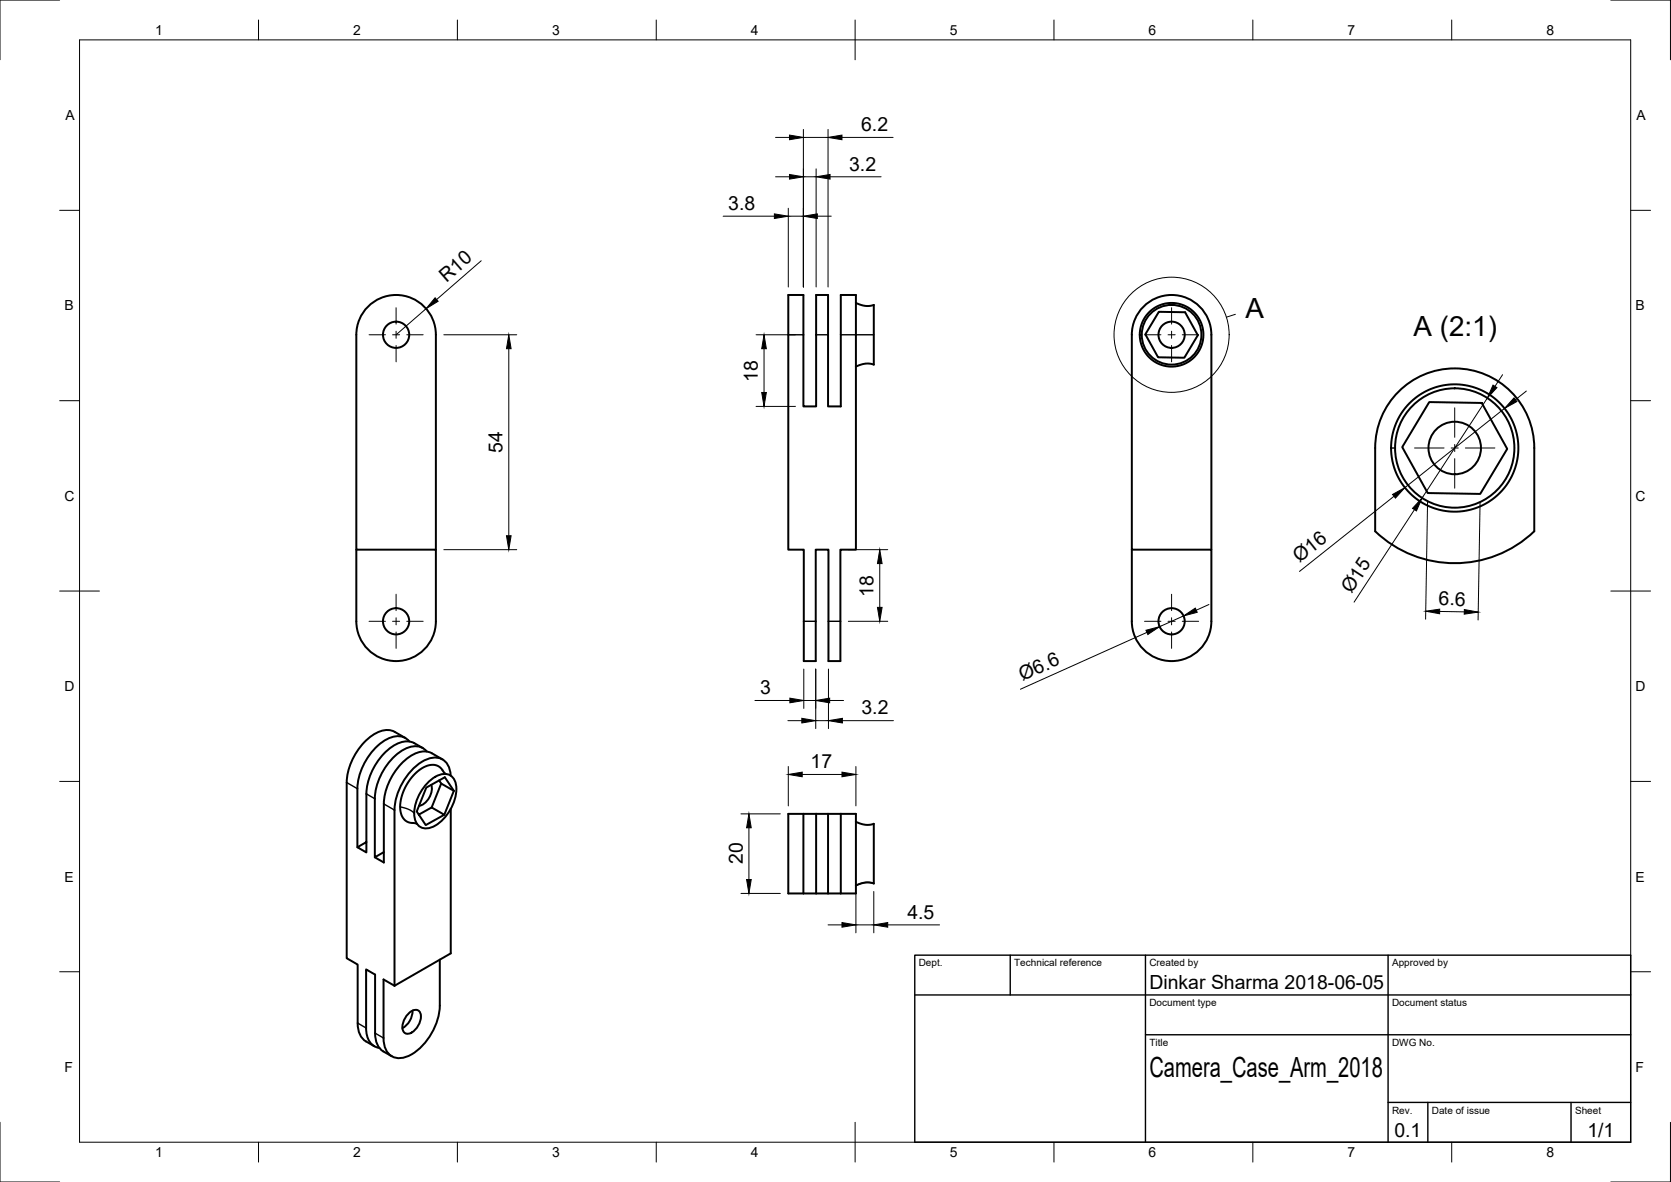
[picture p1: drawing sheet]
<svg xmlns="http://www.w3.org/2000/svg" width="420mm" height="297mm" viewBox="0 0 420 297" stroke-linecap="round" stroke-linejoin="round" font-family="sans-serif">
<!-- layer: Visible -->
<g fill="none" stroke="#000" stroke-width=".5">
<path d="M198.2 74.1h3.8v28h3.2v-28h3v28h3.2v-28h3.8v64h-3.9v28h-3v-28h-3.2v28h-3v-28h-3.9zM215.2 76.1l2.2 .8 1.9-.1a.3 .3 0 0 1 .5 0 .3 .3 0 0 1-.1 .4v13.9a.3 .3 0 0 1 .1 .4 .3 .3 0 0 1-.5 0l-1.9-.1-2.2 .7M291.4 78.4l6.6 .1 3.2 5.7-3.4 5.7-6.6-.1-3.2-5.8zM351.6 98.4a20 20 0 0 1 21.8-4.3 20 20 0 0 1 12.4 18.5v20.9a28.9 28.9 0 0 1-40 0v-20.9a19.9 19.9 0 0 1 5.8-14.2zM359.4 101l13.2 .3 6.4 11.5-6.8 11.3-13.2-.2-6.4-11.5zM89.6 138.1v18a10 10 0 0 0 10 10 10 10 0 0 0 10-10v-18h-20v-54a10 10 0 0 1 10-10 10 10 0 0 1 10 10v54M284.6 138.1v18a10 10 0 0 0 10 10 10 10 0 0 0 10-10v-18h-20v-54a10 10 0 0 1 10-10 10 10 0 0 1 10 10v54M101.9 185.5a7 7 0 0 0-4.7-2 11 11 0 0 0-7.6 5.6 14.8 14.8 0 0 0-2.4 7.6v44.1l2.7 1.6v14.7a5 5 0 0 0 2.1 4.6l2.1 1.2M102.9 186.3a4.5 4.5 0 0 0-6.1-.3 15.7 15.7 0 0 0-6.9 12.2v14.7M106.3 188a5.8 5.8 0 0 0-4.9-1.6 13.5 13.5 0 0 0-8.3 8.4l-.6 1.9-.3 1.9-.1 15.6-2.2-1.3 2.2-1.3M107.3 188.9a4.5 4.5 0 0 0-6.1-.4 15.7 15.7 0 0 0-7 12.2v14.7l2.3-1.3M107.9 196.3a4.9 4.9 0 0 1 5.3-1.5 4.2 4.2 0 0 1 1.5 4.4 11.5 11.5 0 0 1-6.1 8.7 2.98 2.98 0 0 1-4.4-2.6 11.3 11.3 0 0 1 3.7-9z"/>
<path d="M108.4 197.2a4.5 4.5 0 0 1-3 5.3M110.4 196.1l.5 .8M111.3 190.8a7 7 0 0 0-4.8-2 11 11 0 0 0-7.6 5.7 14.8 14.8 0 0 0-2.4 7.5v14.7l-2.3-1.3M112.1 194.5l-1.3-1.5-.7-.5-1.1-.3-1.3 .1-1.5 .7-1.5 1.1-1.3 1.4-1.1 1.6-.9 1.8-.6 2-.2 1.7 .2 1.7 .5 1.3 .8 .8 .8 .3 2 .4M113.3 194.9a4.1 4.1 0 0 0-5.2-4.3 14.2 14.2 0 0 0-8.4 9.6l-.5 3.4v44.1M114.1 198.7l-3.2-1.8-2.4 6M114.1 198.7l-2.2-3.4-4.7 2.6-2.4 6 2.2 3.4 4.7-2.5-3.2-1.9-3.2 1.8M114.1 198.7l-2.4 6.1M113.3 203.3v36.3l-14.1 8.1M198.2 204.5h17v20h-17zM202 204.5v20M205.2 204.5v20"/>
<path d="M208.2 204.5v20M211.4 204.5v20M215.2 206.5l2.2 .7h1.9a.3 .3 0 0 1 .5 0 .3 .3 0 0 1-.1 .4v13.9a.3 .3 0 0 1 .1 .4 .3 .3 0 0 1-.5 0l-1.9-.1-2.2 .7M102.5 254.9a2.15 2.15 0 0 1 2.8-.9 3.9 3.9 0 0 1-1.3 5.1 1.56 1.56 0 0 1-1.5 .7 1.56 1.56 0 0 1-1.3-1.1 4.7 4.7 0 0 1 1.3-3.8zM103.7 254a5 5 0 0 1-2.5 4.4M110.6 241.2v11.5a15.3 15.3 0 0 1-8.1 12.8 4 4 0 0 1-6-3.5l-.1-15.9 2.8 1.6M95.4 263.4a4.1 4.1 0 0 1-3.3-4.2v-15.6l2.2 1.3v14.7a5 5 0 0 0 2.1 4.6l2.1 1.2"/>
<circle cx="99.6" cy="84.1" r="3.3"/>
<circle cx="294.6" cy="84.1" r="8"/>
<circle cx="294.6" cy="84.1" r="7.5"/>
<circle cx="294.6" cy="84.1" r="3.3"/>
<circle cx="365.8" cy="112.6" r="16"/>
<circle cx="365.8" cy="112.6" r="15"/>
<circle cx="365.8" cy="112.6" r="6.6"/>
<circle cx="99.6" cy="156.1" r="3.3"/>
<circle cx="294.6" cy="156.1" r="3.3"/>
</g>
<!-- layer: Visible Narrow -->
<g fill="none" stroke="#000" stroke-width=".35">
<path d="M198.2 84.1h3.8M205.2 84.1h3M211.4 84.1h8.3M286.6 84.1h.5M349.8 112.6h1M202.1 156.1h3M208.3 156.1h3M87.2 196.7l2.7 1.5M92.1 199.5l2.1 1.2M96.5 202l2.7 1.6M100.6 202.8l2.2 .6 1.3 1M219.7 222l-2-.2-2.5 .7"/>
<path d="M89.9 257.1l2.2 1.2M94.3 259.6l2.1 1.3"/>
</g>
<!-- layer: Border -->
<g fill="none" stroke="#000" stroke-width=".25">
<path d="M15 0h-15v15M20 10h390v277h-390zM65 5v5M115 5v5M165 5v5M215 5v10M265 5v5M315 5v5M365 5v5M405 0h15v15M15 52.9h5M410 52.9h5"/>
<path d="M15 100.7h5M410 100.7h5M15 148.5h10M405 148.5h10M15 196.4h5M410 196.4h5M15 244.2h5M410 244.2h5M0 282v15h15M65 287v5M115 287v5M165 287v5"/>
<path d="M215 282v10M265 287v5M315 287v5M365 287v5M420 282v15h-15"/>
</g>
<!-- layer: TitleBlock -->
<path d="M230 240h180v47h-180zM230 250h180M254 240v10M288 240v47M349 240v47M288 260h122M349 277h61M359 277v10M395 277v10" fill="none" stroke="#000" stroke-width=".35"/>
<!-- layer: Center Lines -->
<g fill="none" stroke="#000" stroke-width=".25">
<path d="M99.6 77.3v4.2M294.6 77.3v4.2M92.8 84.1h4.1M98.7 84.1h1.8M99.6 83.2v1.8M99.6 86.8v4.1M102.3 84.1h4.1M287.8 84.1h4.1M293.7 84.1h1.8M294.6 83.2v1.8M294.6 86.8v4.1M297.3 84.1h4.1"/>
<path d="M355.7 112.6h7.4M364.9 112.6h1.8M365.8 102.5v7.4M365.8 111.7v1.8M365.8 115.3v7.4M368.5 112.6h7.4M92.8 156.1h4.1M98.7 156.1h1.8M99.6 149.3v4.2M99.6 155.2v1.8M99.6 158.8v4.1M102.3 156.1h4.1"/>
<path d="M287.8 156.1h4.1M293.7 156.1h1.8M294.6 149.3v4.2M294.6 155.2v1.8M294.6 158.8v4.1M297.3 156.1h4.1"/>
</g>
<!-- layer: Dimensions -->
<g fill="none" stroke="#000" stroke-width=".25">
<path d="M195 34.5h3.5M202 32.5v39.6M202 34.5h6.2M208.2 32.5v39.6M211.7 34.5h12.9M181.8 54.3h12.9M195 44.4h3.5M198.2 52.3v19.8M198.2 54.3h3.8M202 44.4h3.2M205.2 42.4v29.7M205.5 54.3h3.5"/>
<path d="M208.7 44.4h12.8M107.1 77.6l-7.5 6.5M121 65.5l-11.2 9.8M111.6 84.1h18.3M127.9 87.6v47M190.1 84.1h9.9M192.1 87.6v11M377.8 94.2l-1.9 2.9M383.8 98.3l-2.8 2.2M190.1 102.1h9.9M374 100l-16.4 25.1M378.3 102.6l-25.1 19.9"/>
<path d="M111.6 138.1h18.3M213.3 138.1h9.9M350.5 124.7l-23.8 18.9M355.7 128.1l-15.2 23.2M359 125.9l-.5 29.7M372.2 126.1l-.5 29.7M213.3 156.1h9.9M221.2 141.6v11M288.4 158.9l-31.8 14.3M297.6 154.8l-6 2.7M304 151.9l-3.2 1.4M362 153.7l6.2 .1"/>
<path d="M189.8 176h8.8M202.1 168.1v9.9M202.1 176h3M205.1 168.1v15M208.3 168.1v15M208.6 176h3.5M198.1 181.1h3.5M198.2 192.6v9.9M201.7 194.6h10M205.1 181.1h3.2M211.8 181.1h12.8M215.2 192.6v9.9"/>
<path d="M186.3 204.5h9.9M188.3 208v13M186.3 224.5h9.9M208.2 232.4h3.5M215.2 224.5v9.9M215.2 232.4h4.5M219.7 224v10.4M223.2 232.4h13"/>
</g>
<g fill="#000" stroke="#000" stroke-width=".25">
<path d="M198.5 33.9l3.5 .6-3.5 .6zM208.2 34.5l3.5-.6v1.2zM194.7 53.7l3.5 .6-3.5 .6zM198.5 43.8l3.5 .6-3.5 .6zM202 54.3l3.5-.6v1.2zM205.2 44.4l3.5-.6v1.2zM109.4 74.8l.8 .9-3.1 1.9zM127.9 84.1l.6 3.5h-1.2zM192.1 84.1l.6 3.5h-1.2zM191.5 98.6h1.2l-.6 3.5zM375.4 96.8l1 .6-2.4 2.6zM380.7 100l.7 .9-3.1 1.7z"/>
<path d="M127.3 134.6h1.2l-.6 3.5zM350.1 124.3l3.1-1.8-2.3 2.7zM357.6 125.1l-1.5 3.3-.9-.6zM220.6 152.6h1.2l-.6 3.5zM221.2 138.1l.6 3.5h-1.2zM288.1 158.4l3.5-.9-3 2zM297.6 154.8l2.9-2 .5 1.1zM358.5 153.6l3.5-.5v1.1zM368.2 153.2l3.5 .6-3.5 .5zM198.6 175.5l3.5 .5-3.5 .6zM205.1 176l3.5-.5v1.1zM201.6 180.5l3.5 .6-3.5 .6z"/>
<path d="M198.2 194.6l3.5-.6v1.2zM211.7 194l3.5 .6-3.5 .6zM208.3 181.1l3.5-.6v1.2zM188.3 204.5l.6 3.5h-1.2zM187.7 221h1.2l-.6 3.5zM211.7 231.8l3.5 .6-3.5 .6zM219.7 232.4l3.5-.6v1.2z"/>
</g>
<!-- layer: Annotations -->
<g fill="none" stroke="#000" stroke-width=".25">
<path d="M310.6 79l-2.2 .7"/>
<circle cx="294.6" cy="84.1" r="14.5"/>
</g>
<g font-size="7">
<text x="313.1" y="79.9">A</text>
<text x="355.4" y="84.5">A (2:1)</text>
<text x="289" y="270.5">Camera_Case_Arm_2018</text>
</g>
<g font-size="4.9">
<text x="216.5" y="33">6.2</text>
<text x="213.5" y="42.9">3.2</text>
<text x="183.1" y="52.8">3.8</text>
<text x="112.2" y="71.1" transform="rotate(-41 112.2 71.1)">R10</text>
<text x="190.5" y="96" transform="rotate(-90 190.5 96)">18</text>
<text x="126.4" y="113.8" transform="rotate(-90 126.4 113.8)">54</text>
<text x="326.7" y="141.5" transform="rotate(-38 326.7 141.5)">Ø16</text>
<text x="339.8" y="149.3" transform="rotate(-57 339.8 149.3)">Ø15</text>
<text x="219.6" y="150" transform="rotate(-90 219.6 150)">18</text>
<text x="361.7" y="152.1" transform="rotate(1 361.7 152.1)">6.6</text>
<text x="257.1" y="171.2" transform="rotate(-24 257.1 171.2)">Ø6.6</text>
<text x="191.1" y="174.5">3</text>
<text x="216.6" y="179.5">3.2</text>
<text x="203.8" y="193.1">17</text>
<text x="186.7" y="217.2" transform="rotate(-90 186.7 217.2)">20</text>
<text x="228.1" y="230.9">4.5</text>
<text x="289" y="248.5">Dinkar Sharma 2018-06-05</text>
<text x="350.6" y="285.7">0.1</text>
<text x="399.1" y="285.7">1/1</text>
</g>
<g font-size="3.5">
<text x="39" y="8.8">1</text>
<text x="88.8" y="8.8">2</text>
<text x="138.8" y="8.8">3</text>
<text x="188.8" y="8.8">4</text>
<text x="238.8" y="8.8">5</text>
<text x="288.8" y="8.8">6</text>
<text x="338.8" y="8.8">7</text>
<text x="388.8" y="8.8">8</text>
<text x="16.4" y="30.2">A</text>
<text x="411.5" y="30.2">A</text>
<text x="16.2" y="78">B</text>
<text x="411.2" y="78">B</text>
<text x="16.2" y="125.9">C</text>
<text x="411.3" y="125.9">C</text>
<text x="16.2" y="173.7">D</text>
<text x="411.2" y="173.7">D</text>
<text x="16.2" y="221.5">E</text>
<text x="411.3" y="221.5">E</text>
<text x="16.2" y="269.4">F</text>
<text x="411.3" y="269.4">F</text>
<text x="39" y="290.8">1</text>
<text x="88.8" y="290.8">2</text>
<text x="138.8" y="290.8">3</text>
<text x="188.8" y="290.8">4</text>
<text x="238.8" y="290.8">5</text>
<text x="288.8" y="290.8">6</text>
<text x="338.8" y="290.8">7</text>
<text x="388.8" y="290.8">8</text>
</g>
<g font-size="2.5">
<text x="231" y="242.8">Dept.</text>
<text x="255" y="242.8">Technical reference</text>
<text x="289" y="242.8">Created by</text>
<text x="350" y="242.8">Approved by</text>
<text x="289" y="252.8">Document type</text>
<text x="350" y="252.8">Document status</text>
<text x="289" y="262.8">Title</text>
<text x="350" y="262.8">DWG No.</text>
<text x="350" y="279.8">Rev.</text>
<text x="360" y="279.8">Date of issue</text>
<text x="396" y="279.8">Sheet</text>
</g>
</svg>
